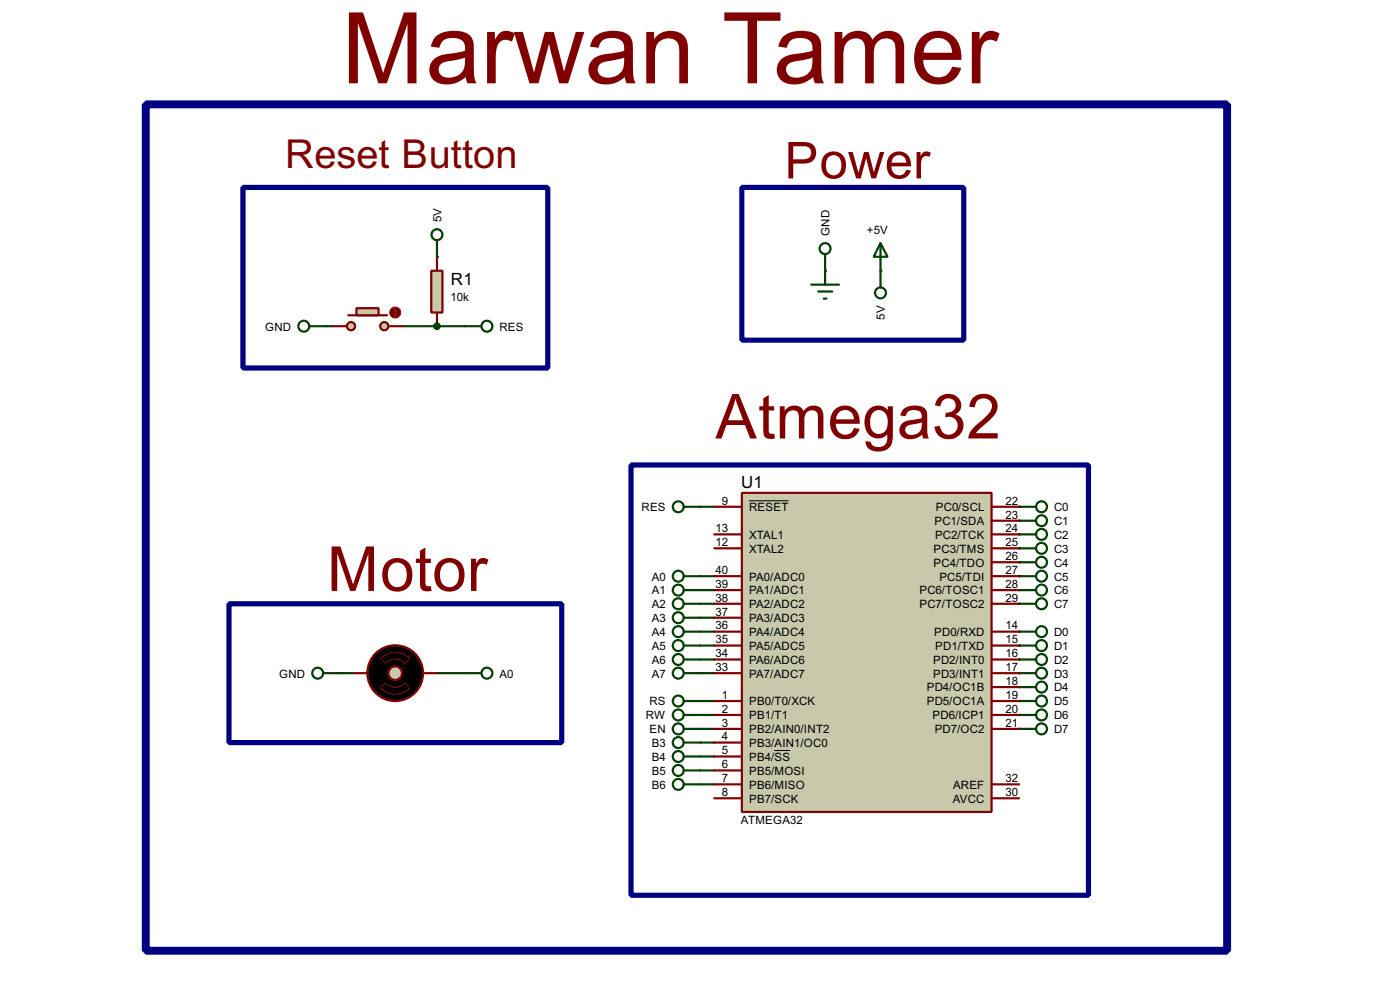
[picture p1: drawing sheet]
<svg xmlns="http://www.w3.org/2000/svg" width="256mm" height="180mm" viewBox="0 0 256 180" stroke-linecap="round" stroke-linejoin="round" font-family="sans-serif">
<path d="M59.7 59.7h1.3" fill="none" stroke="#004000" stroke-width=".4"/>
<g fill="#004000">
<circle cx="80.1" cy="47" r=".2"/>
<circle cx="80.1" cy="59.7" r=".2"/>
</g>
<path d="M73.7 59.7h11.4" fill="none" stroke="#004000" stroke-width=".4"/>
<g fill="#004000">
<circle cx="161.3" cy="49.6" r=".2"/>
<circle cx="151.2" cy="49.6" r=".2"/>
</g>
<path d="M128.3 92.8h2.6M128.3 128.3h2.6M128.3 130.9h2.6M128.3 133.4h2.6M128.3 135.9h2.6M128.3 138.5h2.6M128.3 141h2.6M128.3 143.6h2.6" fill="none" stroke="#004000" stroke-width=".4"/>
<g fill="#004000">
<circle cx="186.7" cy="115.6" r=".2"/>
<circle cx="186.7" cy="118.2" r=".2"/>
<circle cx="186.7" cy="120.7" r=".2"/>
<circle cx="186.7" cy="123.2" r=".2"/>
<circle cx="186.7" cy="125.8" r=".2"/>
<circle cx="186.7" cy="128.3" r=".2"/>
<circle cx="186.7" cy="130.9" r=".2"/>
<circle cx="186.7" cy="133.4" r=".2"/>
<circle cx="186.7" cy="92.8" r=".2"/>
<circle cx="186.7" cy="95.3" r=".2"/>
<circle cx="186.7" cy="97.8" r=".2"/>
<circle cx="186.7" cy="100.4" r=".2"/>
<circle cx="186.7" cy="102.9" r=".2"/>
<circle cx="186.7" cy="105.5" r=".2"/>
<circle cx="186.7" cy="108" r=".2"/>
<circle cx="186.7" cy="110.5" r=".2"/>
</g>
<g fill="none" stroke="#004000" stroke-width=".4">
<path d="M125.3 92.8h3M186.7 92.8h3.1M186.7 95.3h3.1M186.7 97.8h3.1M125.3 118.2h5.6M125.3 115.6h5.6M125.3 113.1h5.6M125.3 110.5h5.6M125.3 108h5.6M125.3 105.5h5.6M186.7 110.5h3.1M186.7 108h3.1"/>
<path d="M186.7 105.5h3.1M186.7 102.9h3.1M186.7 100.4h3.1M62.3 123.2h2.5M80.1 123.2h5M125.3 123.2h5.6M125.3 120.7h5.6M125.3 128.3h3M125.3 130.9h3M125.3 133.4h3M125.3 135.9h3M125.3 138.5h3"/>
<path d="M125.3 141h3M125.3 143.6h3"/>
<circle cx="124.2" cy="92.8" r="1"/>
<circle cx="190.8" cy="97.8" r="1"/>
<circle cx="190.8" cy="92.8" r="1"/>
<circle cx="190.8" cy="95.3" r="1"/>
<circle cx="124.2" cy="108" r="1"/>
<circle cx="124.2" cy="118.2" r="1"/>
<circle cx="124.2" cy="110.5" r="1"/>
<circle cx="124.2" cy="105.5" r="1"/>
<circle cx="124.2" cy="113.1" r="1"/>
<circle cx="124.2" cy="115.6" r="1"/>
<circle cx="190.8" cy="105.5" r="1"/>
<circle cx="190.8" cy="102.9" r="1"/>
<circle cx="190.8" cy="108" r="1"/>
<circle cx="190.8" cy="110.5" r="1"/>
<circle cx="190.8" cy="100.4" r="1"/>
<circle cx="124.2" cy="133.4" r="1"/>
<circle cx="124.2" cy="130.9" r="1"/>
<circle cx="124.2" cy="123.2" r="1"/>
<circle cx="124.2" cy="138.5" r="1"/>
<circle cx="124.2" cy="120.7" r="1"/>
<circle cx="124.2" cy="135.9" r="1"/>
<circle cx="124.2" cy="128.3" r="1"/>
<circle cx="124.2" cy="143.6" r="1"/>
<circle cx="124.2" cy="141" r="1"/>
</g>
<path d="M115.6 85.1h83.8v78.8h-83.8z" fill="none" stroke="#000080" stroke-width=".95"/>
<g fill="#c8c8aa" stroke="#800000" stroke-width=".4">
<circle cx="70.4" cy="59.7" r=".75"/>
<circle cx="64.3" cy="59.7" r=".75"/>
</g>
<path d="M63.8 57.7h7.1" fill="none" stroke="#800000" stroke-width=".4"/>
<path d="M65.3 56.4h4.1v1.3h-4.1z" fill="#c8c8aa" stroke="#800000" stroke-width=".4"/>
<path d="M61 59.7h2.6M71.2 59.7h2.5" fill="none" stroke="#800000" stroke-width=".4"/>
<circle cx="72.4" cy="57.2" r="1" fill="#400000" stroke="#f00" stroke-width=".2"/>
<path d="M72.2 57.5l.2 .2M72.4 56.7v1M72.4 56.7l-.2 .3M72.4 56.7l.3 .3M72.7 57.5l-.3 .2" fill="none" stroke="#f00" stroke-width=".2"/>
<g fill="none" stroke="#004000" stroke-width=".4">
<path d="M56.7 59.7h3M85.1 59.7h3.1"/>
<circle cx="55.6" cy="59.7" r="1"/>
<circle cx="89.2" cy="59.7" r="1"/>
</g>
<path d="M79 49.6h2.1v7.6h-2.1z" fill="#c8c8aa" stroke="#800000" stroke-width=".4"/>
<path d="M80.1 47v2.6M80.1 57.2v2.5" fill="none" stroke="#800000" stroke-width=".4"/>
<g fill="none" stroke="#004000" stroke-width=".4">
<path d="M80.1 44v3M148.6 52.1h5.1M149.9 53.4h2.6M150.9 54.7h.5M151.2 46.5v5.6M161.3 44.5l1.3 2.5h-2.5zM161.3 44.5v8.1M186.7 115.6h3.1M186.7 118.2h3.1M186.7 120.7h3.1M186.7 123.2h3.1M186.7 125.8h3.1"/>
<path d="M186.7 128.3h3.1M186.7 130.9h3.1M186.7 133.4h3.1"/>
<circle cx="80" cy="43" r="1"/>
<circle cx="151.1" cy="45.5" r="1"/>
<circle cx="161.3" cy="53.6" r="1"/>
<circle cx="190.8" cy="118.2" r="1"/>
<circle cx="190.8" cy="115.6" r="1"/>
<circle cx="190.8" cy="128.3" r="1"/>
<circle cx="190.8" cy="120.7" r="1"/>
<circle cx="190.8" cy="133.4" r="1"/>
<circle cx="190.8" cy="123.2" r="1"/>
<circle cx="190.8" cy="125.8" r="1"/>
<circle cx="190.8" cy="130.9" r="1"/>
</g>
<circle cx="80" cy="59.7" r=".5" fill="#004000" stroke="#004000" stroke-width=".4"/>
<path d="M44.5 34.3h55.9v33.1h-55.9zM135.9 34.3h40.7v28h-40.7zM42 110.5h60.9v25.4h-60.9z" fill="none" stroke="#000080" stroke-width=".95"/>
<path d="M26.7 19.1h198.1v154.9h-198.1z" fill="none" stroke="#000080" stroke-width="1.5"/>
<path d="M135.9 90.2h45.8v58.4h-45.8z" fill="#c8c8aa" stroke="#800000" stroke-width=".4"/>
<g fill="none" stroke="#800000" stroke-width=".4">
<path d="M130.9 92.8h5M130.9 97.8h5M181.7 92.8h5M181.7 97.8h5M181.7 95.3h5M130.9 100.4h5M130.9 115.6h5M130.9 118.2h5M130.9 105.5h5M130.9 108h5M130.9 110.5h5M130.9 113.1h5"/>
<path d="M181.7 100.4h5M181.7 115.6h5M181.7 118.2h5M181.7 102.9h5M181.7 105.5h5M181.7 108h5M181.7 110.5h5M130.9 128.3h5M130.9 130.9h5M130.9 133.4h5M130.9 135.9h5M130.9 138.5h5"/>
<path d="M130.9 120.7h5M130.9 123.2h5M181.7 128.3h5M181.7 130.9h5M181.7 133.4h5M181.7 120.7h5M181.7 123.2h5M181.7 125.8h5M130.9 141h5M130.9 143.6h5M130.9 146.1h5M181.7 143.6h5"/>
<path d="M181.7 146.1h5"/>
</g>
<path d="M137.2 91.7h7.3M141.9 137.4h2.9" fill="none" stroke="#000" stroke-width=".18"/>
<circle cx="72.4" cy="123.2" r="5.1" fill="#000" stroke="#800000" stroke-width=".4"/>
<path d="M69.8 120.6a3.7 3.7 0 0 1 5.3 0l-.9 .8a2.53 2.53 0 0 0-3.6 0zM70.6 125a2.46 2.46 0 0 0 3.6 0l.9 .9a3.7 3.7 0 0 1-5.3 0z" fill="none" stroke="#800000" stroke-width=".18"/>
<circle cx="72.4" cy="123.2" r="1.25" fill="#c8c8aa" stroke="#800000" stroke-width=".4"/>
<path d="M64.8 123.2h2.6M77.5 123.2h2.6" fill="none" stroke="#800000" stroke-width=".4"/>
<g fill="none" stroke="#004000" stroke-width=".4">
<path d="M59.2 123.2h3.1M85.1 123.2h3.1"/>
<circle cx="58.2" cy="123.2" r="1"/>
<circle cx="89.2" cy="123.2" r="1"/>
</g>
<text font-size="20.3" fill="#800000" x="62.6" y="15.2">Marwan Tamer</text>
<g font-size="12.7" fill="#800000">
<text x="131.1" y="80.3">Atmega32</text>
<text x="59.9" y="108.2">Motor</text>
</g>
<text font-size="10.4" fill="#800000" x="143.7" y="32.6">Power</text>
<text font-size="8.2" fill="#800000" x="52.2" y="30.8">Reset Button</text>
<g font-size="3.5">
<text x="82.6" y="52.2">R1</text>
<text x="135.8" y="89.4">U1</text>
</g>
<g font-size="2.4">
<text x="80.9" y="40.6" transform="rotate(-90 80.9 40.6)">5V</text>
<text x="152" y="43.2" transform="rotate(-90 152 43.2)">GND</text>
<text x="158.8" y="42.7">+5V</text>
<text x="82.6" y="55.2">10k</text>
<text x="162.1" y="58.5" transform="rotate(-90 162.1 58.5)">5V</text>
<text x="48.6" y="60.5">GND</text>
<text x="91.5" y="60.5">RES</text>
<text x="117.5" y="93.6">RES</text>
<text x="132.3" y="92.4">9</text>
<text x="137.2" y="93.6">RESET</text>
<text x="171.4" y="93.6">PC0/SCL</text>
<text x="184.2" y="92.4">22</text>
<text x="184.2" y="94.9">23</text>
<text x="193.1" y="93.6">C0</text>
<text x="131.1" y="100">12</text>
<text x="131.1" y="97.4">13</text>
<text x="137.2" y="101.2">XTAL2</text>
<text x="137.2" y="98.6">XTAL1</text>
<text x="171" y="101.2">PC3/TMS</text>
<text x="171.2" y="96.1">PC1/SDA</text>
<text x="171.3" y="98.6">PC2/TCK</text>
<text x="184.2" y="97.4">24</text>
<text x="184.2" y="100">25</text>
<text x="193.1" y="96.1">C1</text>
<text x="193.1" y="98.6">C2</text>
<text x="193.1" y="101.2">C3</text>
<text x="119.4" y="106.3">A0</text>
<text x="131.1" y="107.6">39</text>
<text x="131.1" y="105.1">40</text>
<text x="137.2" y="106.3">PA0/ADC0</text>
<text x="171" y="103.7">PC4/TDO</text>
<text x="172.1" y="106.3">PC5/TDI</text>
<text x="184.2" y="102.5">26</text>
<text x="184.2" y="105.1">27</text>
<text x="184.2" y="107.6">28</text>
<text x="193.1" y="106.3">C5</text>
<text x="193.1" y="103.7">C4</text>
<text x="119.4" y="108.8">A1</text>
<text x="119.4" y="111.3">A2</text>
<text x="119.4" y="113.9">A3</text>
<text x="131.1" y="112.7">37</text>
<text x="131.1" y="110.1">38</text>
<text x="137.2" y="113.9">PA3/ADC3</text>
<text x="137.2" y="111.3">PA2/ADC2</text>
<text x="137.2" y="108.8">PA1/ADC1</text>
<text x="168.4" y="108.8">PC6/TOSC1</text>
<text x="168.4" y="111.3">PC7/TOSC2</text>
<text x="184.2" y="110.1">29</text>
<text x="193.1" y="108.8">C6</text>
<text x="193.1" y="111.3">C7</text>
<text x="119.4" y="116.4">A4</text>
<text x="119.4" y="119">A5</text>
<text x="131.1" y="117.8">35</text>
<text x="131.1" y="115.2">36</text>
<text x="137.2" y="119">PA5/ADC5</text>
<text x="137.2" y="116.4">PA4/ADC4</text>
<text x="171.1" y="116.4">PD0/RXD</text>
<text x="171.3" y="119">PD1/TXD</text>
<text x="184.2" y="115.2">14</text>
<text x="184.2" y="117.8">15</text>
<text x="193.1" y="116.4">D0</text>
<text x="193.1" y="119">D1</text>
<text x="51.1" y="124">GND</text>
<text x="91.5" y="124">A0</text>
<text x="119.4" y="121.5">A6</text>
<text x="119.4" y="124">A7</text>
<text x="131.1" y="122.8">33</text>
<text x="131.1" y="120.3">34</text>
<text x="137.2" y="124">PA7/ADC7</text>
<text x="137.2" y="121.5">PA6/ADC6</text>
<text x="170.9" y="121.5">PD2/INT0</text>
<text x="170.9" y="124">PD3/INT1</text>
<text x="184.2" y="120.3">16</text>
<text x="184.2" y="122.8">17</text>
<text x="184.2" y="125.4">18</text>
<text x="193.1" y="121.5">D2</text>
<text x="193.1" y="124">D3</text>
<text x="118.3" y="131.7">RW</text>
<text x="119" y="129.1">RS</text>
<text x="132.3" y="127.9">1</text>
<text x="132.3" y="130.5">2</text>
<text x="137.2" y="129.1">PB0/T0/XCK</text>
<text x="137.2" y="131.7">PB1/T1</text>
<text x="169.8" y="126.6">PD4/OC1B</text>
<text x="169.8" y="129.1">PD5/OC1A</text>
<text x="170.8" y="131.7">PD6/ICP1</text>
<text x="184.2" y="127.9">19</text>
<text x="184.2" y="130.5">20</text>
<text x="193.1" y="126.6">D4</text>
<text x="193.1" y="129.1">D5</text>
<text x="193.1" y="131.7">D6</text>
<text x="119" y="134.2">EN</text>
<text x="119.4" y="136.7">B3</text>
<text x="132.3" y="133">3</text>
<text x="132.3" y="135.5">4</text>
<text x="137.2" y="134.2">PB2/AIN0/INT2</text>
<text x="137.2" y="136.7">PB3/AIN1/OC0</text>
<text x="171.2" y="134.2">PD7/OC2</text>
<text x="184.2" y="133">21</text>
<text x="193.1" y="134.2">D7</text>
<text x="119.4" y="139.3">B4</text>
<text x="119.4" y="141.8">B5</text>
<text x="132.3" y="138.1">5</text>
<text x="132.3" y="140.6">6</text>
<text x="132.3" y="143.2">7</text>
<text x="137.2" y="139.3">PB4/SS</text>
<text x="137.2" y="141.8">PB5/MOSI</text>
<text x="184.2" y="143.2">32</text>
<text x="119.4" y="144.4">B6</text>
<text x="132.3" y="145.7">8</text>
<text x="137.2" y="144.4">PB6/MISO</text>
<text x="137.2" y="146.9">PB7/SCK</text>
<text x="174.5" y="146.9">AVCC</text>
<text x="174.6" y="144.4">AREF</text>
<text x="184.2" y="145.7">30</text>
<text x="135.7" y="150.8">ATMEGA32</text>
</g>
</svg>
